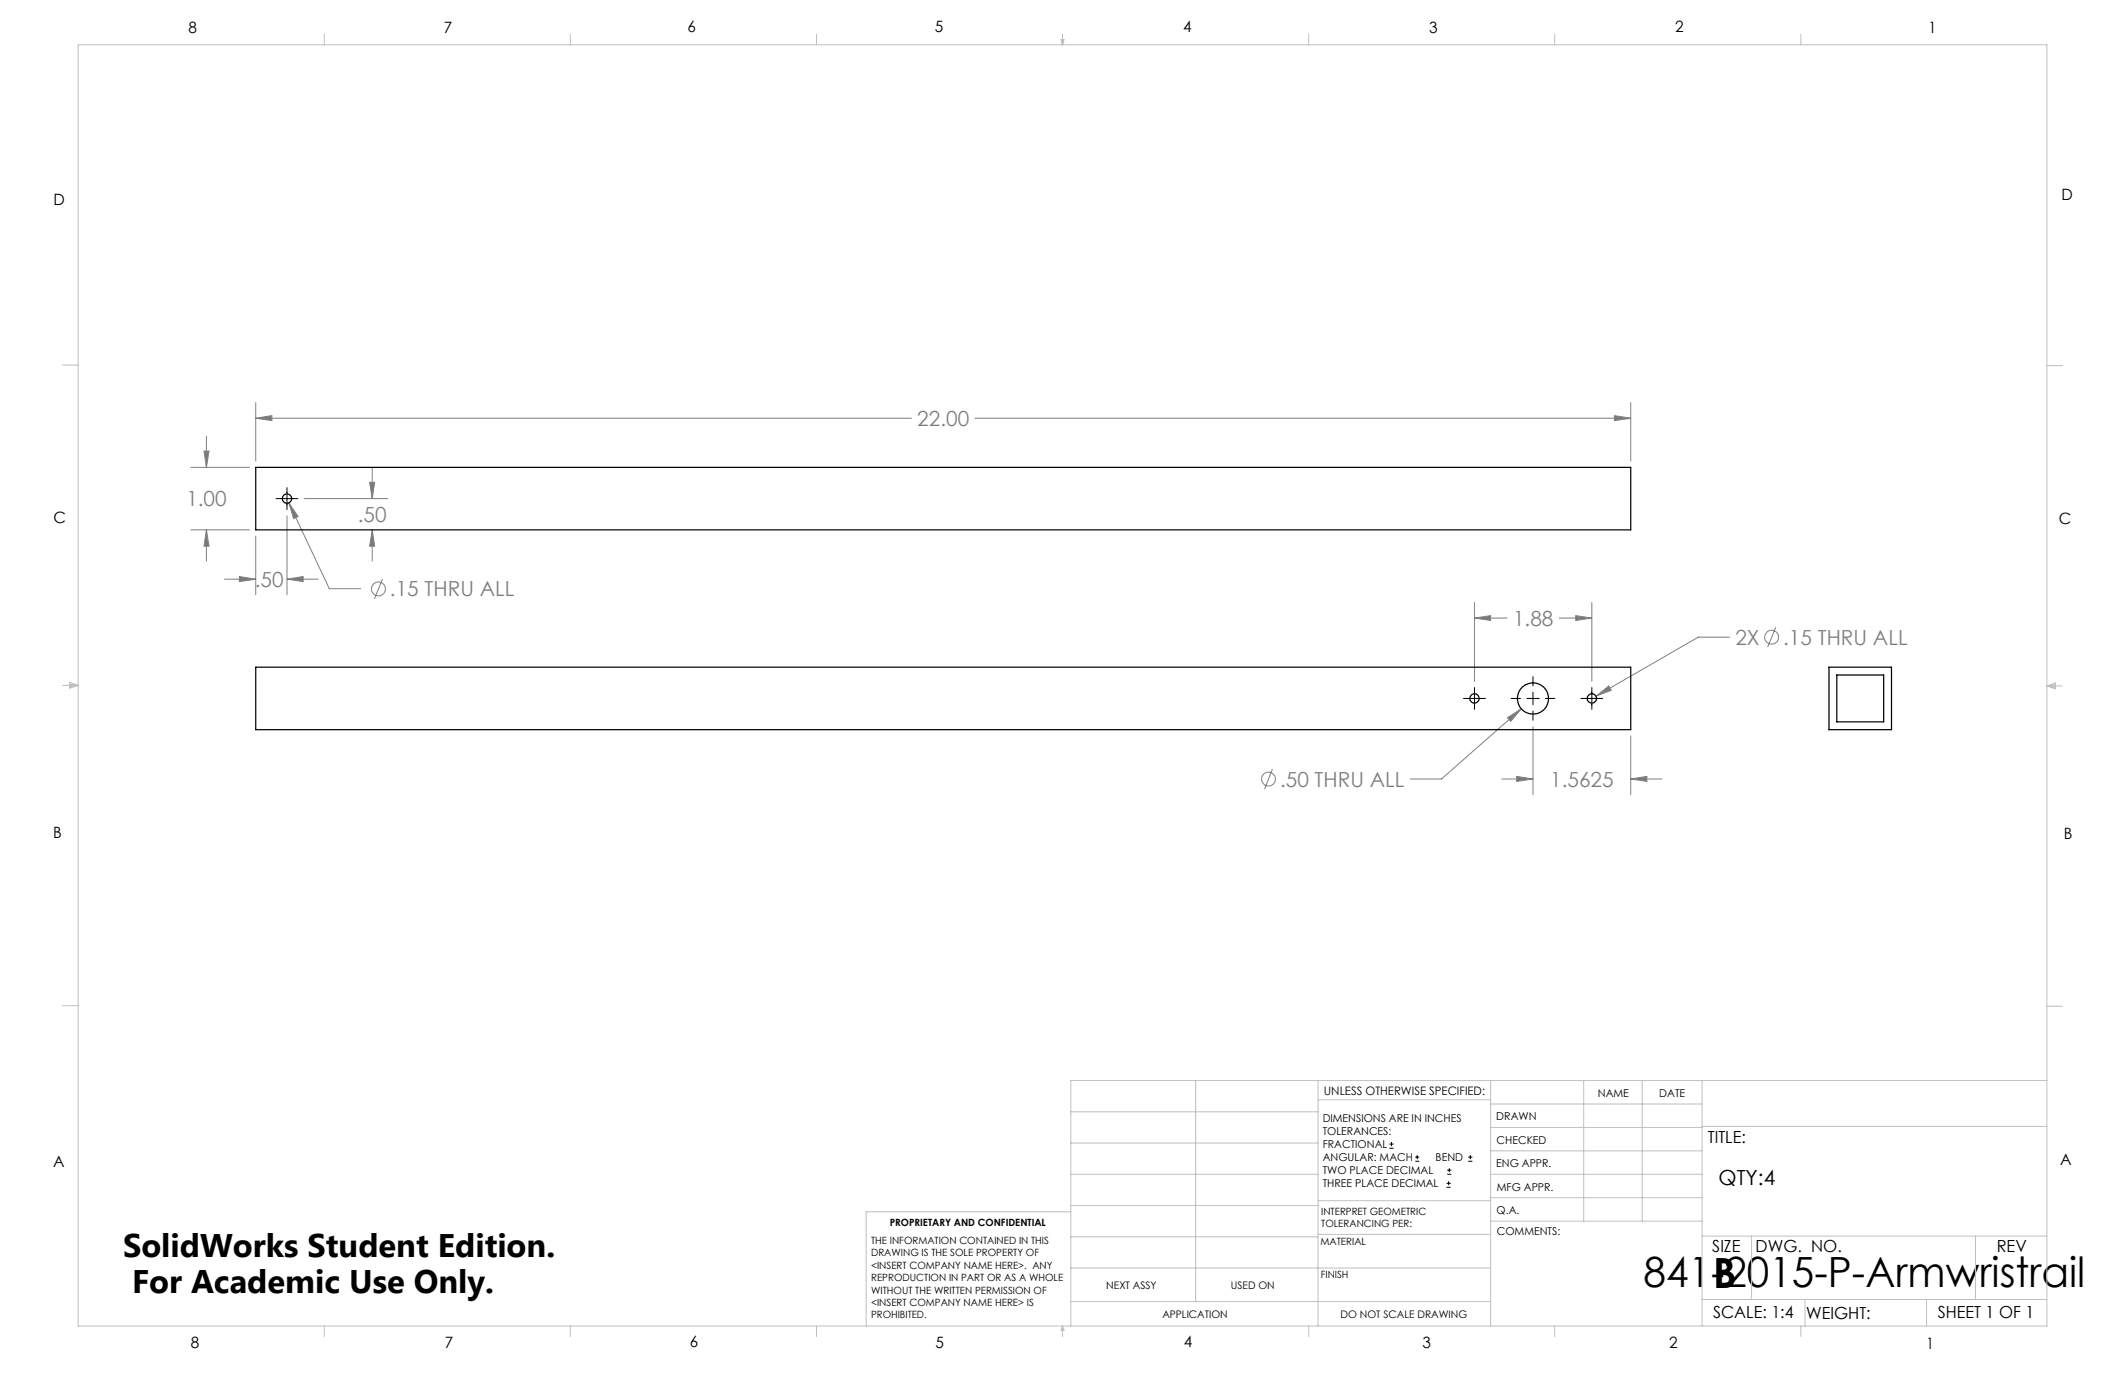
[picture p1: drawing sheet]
<svg xmlns="http://www.w3.org/2000/svg" width="432mm" height="279mm" viewBox="0 0 432 279" stroke-linecap="round" stroke-linejoin="round" font-family="sans-serif">
<g fill="none" stroke="#808080" stroke-width=".2">
<path d="M38.8 95h11.9M41.5 91.7h1l-.6 3.3zM41.9 88.6v6.4M52 85l3.2-.5v1zM52 81.8v11.9M52 85h133.2M75.1 98h1l-.5 3.3zM75.6 95v6.3M198.1 85h133.3M328 84.5l3.4 .5-3.4 .5zM331.4 81.8v11.9M38.8 107.7h11.9"/>
<path d="M41.9 107.7l.6 3.3h-1zM41.9 107.7v6.3M45.6 117.7h6.4M48.6 117.2l3.4 .5-3.4 .5zM52 108.9v12M58.3 117.7l3.3-.5v1zM58.3 104.8v16.1M58.3 117.7h6.4M58.7 102.2l1.9 2.8-.9 .4zM58.7 102.2l8.2 17.4h6.4M61.8 101.3h17M75.6 107.7l.5 3.3h-1z"/>
<path d="M75.6 107.7v6.3M77.7 117.7l-1.6 4M299.6 125.6l3.3-.5v1zM299.6 122.4v16M299.6 125.6h6.6M316.8 125.6h6.7M320.2 125.1l3.3 .5-3.3 .5zM323.5 122.4v16M351.4 129.5h-6.3l-20.8 12M360.8 127.5l-1.6 4M258.6 156.3l-1.6 4M305.2 158.3h6.3"/>
<path d="M306.3 145.8l2.8-1.8-2.1 2.6zM308.2 157.8l3.3 .5-3.3 .5zM309.1 144l-16.2 14.3h-6.3M311.5 147.6v13.9M324.3 141.5l2.6-2.1 .5 .9zM331.4 158.3l3.2-.5v1zM331.4 149.5v12M331.4 158.3h6.3"/>
<circle cx="76.9" cy="119.7" r="1.41"/>
<circle cx="360" cy="129.5" r="1.41"/>
<circle cx="257.8" cy="158.3" r="1.41"/>
</g>
<g fill="none" stroke="#000" stroke-width=".2">
<path d="M58.3 99.1v4.4M56.1 101.3h4.4M299.6 139.7v4.4M311.5 137.5v1.9M323.5 139.7v4.4M297.4 141.9h4.4M307.1 141.9h1.9M310.2 141.9h2.6M311.5 140.7v2.5M311.5 144.5v1.9M314 141.9h1.9M321.2 141.9h4.5"/>
<path d="M282.3 233.3h.9M282.3 232.5h.9M282.8 232.1v.8M287.6 236h.8M287.6 235.1h.8M288 234.7v.8M294.1 238.6h.8M294.1 237.8h.8M294.5 237.4v.8M298.3 236h.9M298.3 235.1h.9M298.8 234.7v.8"/>
<path d="M293.9 241.3h.9M293.9 240.5h.9M294.4 240v.8"/>
</g>
<g fill="none" stroke="#c0c0c0" stroke-width=".2">
<path d="M15.9 9.1h400v260.4h-400zM65.9 6.9v2.2M115.9 6.9v2.2M165.9 6.9v2.2M215.6 8h.6l-.3 1.1zM215.7 8l.2 1.1M215.9 6.9v2.2M216 8l-.1 1.1M265.9 6.9v2.2M315.9 6.9v2.2M365.9 6.9v2.2M12.7 74.2h3.2"/>
<path d="M415.9 74.3h3.2M12.7 139.3h3.2M14.2 139.1l1.7 .2M14.2 138.7l1.7 .6-1.7 .5zM15.9 139.3l-1.7 .3M415.9 139.4h3.2M415.9 139.4l1.8-.6v1.2zM415.9 139.4l1.8 .3M417.7 139.2l-1.8 .2M12.7 204.4h3.2M243 219.6v44.9M267.8 219.6v49.9"/>
<path d="M302.9 219.6v49.9M321.8 219.6v28.5M333.7 219.6v28.5M345.9 219.6v49.9M415.9 204.5h3.2M415.9 219.6h-198.3v49.9M217.6 238.6h50.2M217.6 232.3h50.2M217.6 225.9h50.2M267.8 223.5h35.1M302.9 233.9h43M302.9 229.1h43"/>
<path d="M302.9 224.3h43M302.9 238.6h43M345.9 228.9h70M217.6 257.7h85.3M217.6 251.3h50.2M217.6 245h50.2M217.6 246.2h-41.6v23.3M267.8 250.8h35.1M267.8 244h35.1M302.9 248.1h43M302.9 243.4h43M345.9 251.2h70"/>
<path d="M355.9 251.2v12.9M401.4 251.2v12.9M65.9 269.5v2.1M115.9 269.5v2.1M165.9 269.5v2.1M215.9 269.5v2.1M215.9 269.5l.3 .8h-.6zM217.6 264.5h85.3M265.9 269.5v2.1M315.9 269.5v2.1M345.9 264.1h70M365.9 269.5v2.1"/>
<path d="M366.8 264.1v5.4M391.5 264.1v5.4"/>
</g>
<path d="M320.2 125.1l3.3 .5-3.3 .5zM299.6 125.6l3.3-.5v1zM308.2 157.8l3.3 .5-3.3 .5zM331.4 158.3l3.2-.5v1zM324.3 141.5l3.1-1.2-.5-.9zM306.3 145.8l.7 .8 2.1-2.6zM52 85l3.2-.5v1zM328 84.5l3.4 .5-3.4 .5zM41.9 107.7l.6 3.3h-1zM41.5 91.7h1l-.6 3.3zM58.3 117.7l3.3-.5v1zM48.6 117.2l3.4 .5-3.4 .5zM58.7 102.2l1 3.2 .9-.4zM75.1 98h1l-.5 3.3zM75.6 107.7l.5 3.3h-1z" fill="#808080"/>
<g fill="none" stroke="#000" stroke-width=".25">
<path d="M52 95h279.4v12.7h-279.4zM52 135.6h279.4v12.7h-279.4zM371.7 135.6h12.7v12.7h-12.7zM373.2 137.2h9.6v9.5h-9.6z"/>
<circle cx="58.3" cy="101.3" r=".95"/>
<circle cx="299.6" cy="141.9" r=".95"/>
<circle cx="311.5" cy="141.9" r="3.2"/>
<circle cx="323.5" cy="141.9" r=".95"/>
</g>
<g font-size="8.5">
<text x="334" y="261.6">841-2015-P-Armwristrail</text>
<text x="348.1" y="261.8">B</text>
</g>
<g font-size="6.6">
<text x="25" y="255.4">SolidWorks Student Edition.</text>
<text x="26.8" y="262.7">For Academic Use Only.</text>
</g>
<g font-size="4.2" fill="#808080">
<text x="186.4" y="86.6">22.00</text>
<text x="37.9" y="102.9">1.00</text>
<text x="72.7" y="106">.50</text>
<text x="51.8" y="119.3">.50</text>
<text x="79.2" y="121.2">.15 THRU ALL</text>
<text x="307.5" y="127.2">1.88</text>
<text x="352.6" y="131">2X</text>
<text x="362.3" y="131">.15 THRU ALL</text>
<text x="260.1" y="159.8">.50 THRU ALL</text>
<text x="315" y="159.9">1.5625</text>
</g>
<text font-size="4.2" x="349.2" y="240.8">QTY:4</text>
<g font-size="3.4">
<text x="347.1" y="232.3">TITLE:</text>
<text x="347.9" y="254.3">SIZE</text>
<text x="356.7" y="254.4">DWG. NO.</text>
<text x="405.7" y="254.5">REV</text>
<text x="348.1" y="267.9">SCALE: 1:4</text>
<text x="367" y="268">WEIGHT:</text>
<text x="393.8" y="267.9">SHEET 1 OF 1</text>
</g>
<g font-size="3.2">
<text x="38.3" y="6.7">8</text>
<text x="90.2" y="6.7">7</text>
<text x="139.7" y="6.5">6</text>
<text x="190" y="6.5">5</text>
<text x="240.4" y="6.5">4</text>
<text x="290.4" y="6.7">3</text>
<text x="340.4" y="6.5">2</text>
<text x="391.9" y="6.7">1</text>
<text x="10.9" y="41.6">D</text>
<text x="418.9" y="40.7">D</text>
<text x="10.9" y="106.3">C</text>
<text x="418.4" y="106.4">C</text>
<text x="10.8" y="170.2">B</text>
<text x="419.4" y="170.6">B</text>
<text x="10.8" y="237.2">A</text>
<text x="418.6" y="236.8">A</text>
<text x="38.8" y="273.8">8</text>
<text x="90.4" y="273.8">7</text>
<text x="140.2" y="273.8">6</text>
<text x="190.1" y="273.9">5</text>
<text x="240.5" y="273.8">4</text>
<text x="289" y="273.9">3</text>
<text x="339.1" y="273.8">2</text>
<text x="391.4" y="274.1">1</text>
</g>
<text font-size="2.4" x="269" y="222.4">UNLESS OTHERWISE SPECIFIED:</text>
<g font-size="2.2">
<text x="268.8" y="228">DIMENSIONS ARE IN INCHES</text>
<text x="304.1" y="227.7">DRAWN</text>
<text x="324.7" y="222.9">NAME</text>
<text x="337.2" y="222.9">DATE</text>
<text x="268.8" y="230.6">TOLERANCES:</text>
<text x="268.8" y="233.3">FRACTIONAL</text>
<text x="304.1" y="232.6">CHECKED</text>
<text x="268.8" y="236">ANGULAR: MACH</text>
<text x="268.8" y="238.6">TWO PLACE DECIMAL</text>
<text x="291.7" y="236">BEND</text>
<text x="304" y="237.2">ENG APPR.</text>
<text x="268.8" y="241.3">THREE PLACE DECIMAL</text>
<text x="304.2" y="241.9">MFG APPR.</text>
<text x="304.1" y="246.7">Q.A.</text>
<text x="304.1" y="250.9">COMMENTS:</text>
</g>
<g font-size="2.1">
<text x="224.8" y="262">NEXT ASSY</text>
<text x="250.1" y="261.9">USED ON</text>
<text x="236.2" y="267.8">APPLICATION</text>
<text x="272.4" y="267.8">DO NOT SCALE DRAWING</text>
</g>
<g font-size="2">
<text x="180.8" y="249.2">PROPRIETARY AND CONFIDENTIAL</text>
<text x="268.5" y="246.8">INTERPRET GEOMETRIC</text>
<text x="268.5" y="249.4">TOLERANCING PER:</text>
<text x="177" y="252.8">THE INFORMATION CONTAINED IN THIS</text>
<text x="177" y="255.3">DRAWING IS THE SOLE PROPERTY OF</text>
<text x="177" y="257.8">&lt;INSERT COMPANY NAME HERE&gt;. ANY</text>
<text x="268.3" y="252.9">MATERIAL</text>
<text x="177" y="260.3">REPRODUCTION IN PART OR AS A WHOLE</text>
<text x="177" y="262.9">WITHOUT THE WRITTEN PERMISSION OF</text>
<text x="268.4" y="259.7">FINISH</text>
<text x="177" y="265.4">&lt;INSERT COMPANY NAME HERE&gt; IS</text>
<text x="177" y="267.9">PROHIBITED.</text>
</g>
</svg>
